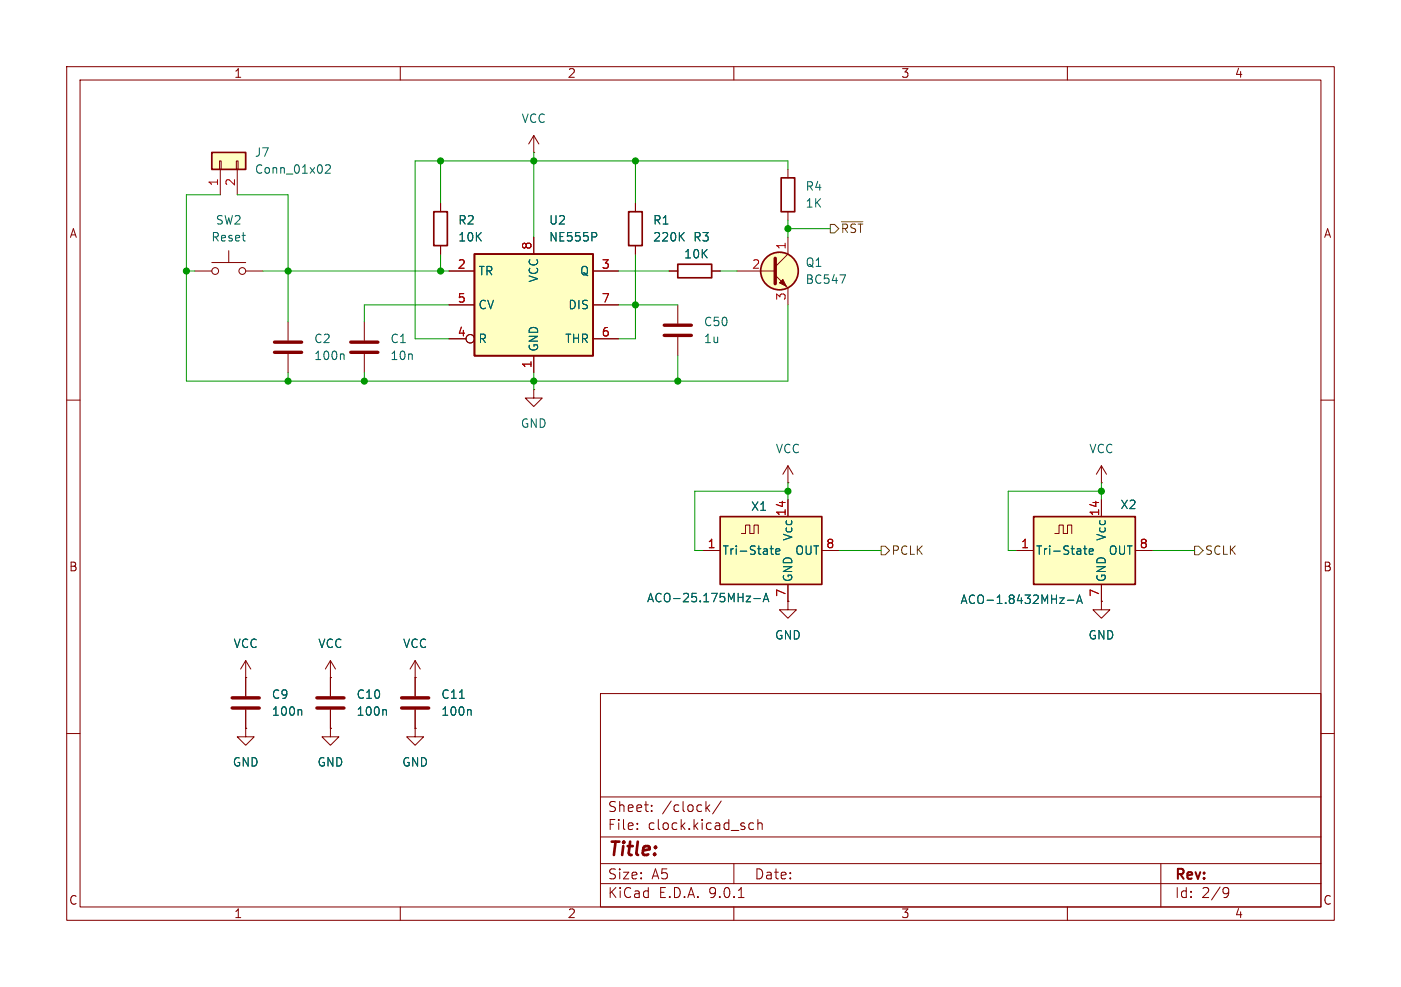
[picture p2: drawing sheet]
<svg xmlns="http://www.w3.org/2000/svg" width="210mm" height="148mm" viewBox="0 0 210 148" stroke-linecap="round" stroke-linejoin="round" font-family="sans-serif">
<g fill="none" stroke="#840000" stroke-width=".15">
<path d="M10 10h190v128h-190zM12 12h186v124h-186zM60 10v2M110 10v2M160 10v2M80 22.9h.1M80 20.3l-.8 1.3M80 20.3l.8 1.3M80 20.3v2.6M118.1 35.6v2.5l-1.9 1.9M118.1 25.4v1.3M118.1 31.8v1.2"/>
<path d="M80 58.4v1.3h1.3l-1.3 1.3-1.3-1.3h1.3M80 58.4h.1M100.3 40.6h1.3M106.7 40.6h1.2M110.5 40.6h5.7M116.2 41.3l1.9 1.9v2.5M10 60h2M165.1 72.4h.1M165.1 69.9l-.8 1.2M165.1 69.9l.8 1.2M165.1 69.9v2.5M198 60h2"/>
<path d="M36.8 99.1v5.3M36.8 99.1l-.7 1.2M36.8 99.1l.8 1.2M49.5 99.1l-.7 1.2M49.5 99.1l.8 1.2M49.5 99.1v5.3M62.2 99.1v5.3M62.2 99.1l-.7 1.2M62.2 99.1l.8 1.2M10 110h2M36.8 101.6h.1M36.8 109.2v1.3h1.3l-1.3 1.3-1.2-1.3h1.2"/>
<path d="M36.8 109.2h.1M36.8 106.4v2.8M49.5 101.6h.1M49.5 109.2v1.3h1.3l-1.3 1.3-1.2-1.3h1.2M49.5 109.2h.1M49.5 106.4v2.8M62.2 101.6h.1M62.2 109.2v1.3h1.3l-1.3 1.3-1.2-1.3h1.2M62.2 109.2h.1M62.2 106.4v2.8M90 104h108v32h-108zM90 119.5h108"/>
<path d="M198 110h2M60 136v2M90 132.5h108M90 129.5h108M90 125.5h108M95.5 124.2v.2M95.5 123.5v.1M97.7 121.5v.2M97.7 120.8v.1M106 121.1l.4 .6M106.4 120.7l-.6 .6M108.1 120.1l-1.3 1.9"/>
<path d="M110 136v2M110 129.5v3M110.7 134.6h.8M112.3 124.1l.2 .3 .5-.1M113 123.5l-.5-.1-.2 .3M113.6 123.5a.37 .37 0 0 1 .7 .1v.8M113.6 122.9v1.5M160 136v2M174 129.5v6.5M183.6 133.1h.3l.2 .1a.99 .99 0 0 1-.3 1.4h-.3M184.2 133.7l-.3 .3h-.3"/>
</g>
<g fill="none" stroke="#840000" stroke-width=".25">
<path d="M101.6 39.6h5.1v2.1h-5.1zM117.1 26.7h2v5.1h-2z"/>
<circle cx="116.8" cy="40.6" r="2.82"/>
</g>
<path d="M116.2 38.7v3.8M34.8 104.6h4.1M34.8 106.2h4.1M47.5 104.6h4.1M47.5 106.2h4.1M60.2 104.6h4.1M60.2 106.2h4.1" fill="none" stroke="#840000" stroke-width=".51"/>
<path d="M125.9 41.2h.8l-.5 1.3M45 106.4l.2 .2v.7M57.7 106.4l.2 .2v.7M68.9 104.7h.7M70.4 106.4l.2 .2v.7" fill="none" stroke="#006464" stroke-width=".15"/>
<circle cx="116.8" cy="40.6" r="2.82" fill="#ffffc2" stroke="#ffffc2" stroke-width=".15"/>
<path d="M116.8 42.4l.5-.5 .6 1z" fill="#840000" stroke="#840000" stroke-width=".15"/>
<path d="M31.7 22.9h5.1v2.5h-5.1z" fill="#ffffc2"/>
<path d="M31.7 22.9h5.1v2.5h-5.1z" fill="none" stroke="#840000" stroke-width=".25"/>
<g fill="none" stroke="#840000" stroke-width=".15">
<path d="M31.7 39.4h5.1M32.9 24.1h.2v1.3h-.2zM33 25.4v3.8M34.3 37.6v1.8M35.4 24.1h.3v1.3h-.3zM35.6 25.4v3.8M29.2 40.6h2.5M36.8 40.6h2.6M43.2 48.3v2.8M43.2 53.1v2.8M54.6 48.3v2.8M54.6 53.1v2.8"/>
<circle cx="32.3" cy="40.6" r=".51"/>
<circle cx="36.3" cy="40.6" r=".51"/>
</g>
<path d="M48.8 24.8l.5-.1 .2 .1v.3l-.8 .9h.8M51.4 53.1l.2 .2v.6" fill="none" stroke="#006464" stroke-width=".15"/>
<path d="M41.1 51.3h4.1M41.1 52.8h4.1M52.6 51.3h4M52.6 52.8h4" fill="none" stroke="#840000" stroke-width=".51"/>
<path d="M71.1 38.1h17.8v15.2h-17.8z" fill="#ffffc2"/>
<path d="M65 31.8h2.1v5h-2.1zM71.1 38.1h17.8v15.2h-17.8z" fill="none" stroke="#840000" stroke-width=".25"/>
<g fill="none" stroke="#840000" stroke-width=".15">
<path d="M66 30.5v1.3M66 36.8v1.3M80 35.6v2.5M67.3 40.6h3.8M67.3 45.7h3.8M67.3 50.8h2.5M80 53.3v2.6M88.9 40.6h3.8M88.9 45.7h3.8M88.9 50.8h3.8M101.6 45.7v2.8M101.6 50.5v2.8"/>
<path d="M118.1 72.4h.1M118.1 69.9l-.8 1.2M118.1 69.9l.8 1.2M118.1 69.9v2.5"/>
<circle cx="70.5" cy="50.8" r=".63"/>
</g>
<path d="M89.3 34.9l.2 .2-.2 .4" fill="none" stroke="#006464" stroke-width=".15"/>
<path d="M99.6 48.8h4M99.6 50.3h4" fill="none" stroke="#840000" stroke-width=".51"/>
<path d="M107.9 77.5h15.3v10.1h-15.3z" fill="#ffffc2"/>
<path d="M94.2 31.8h2.1v5h-2.1zM107.9 77.5h15.3v10.1h-15.3z" fill="none" stroke="#840000" stroke-width=".25"/>
<path d="M95.2 30.5v1.3M95.2 36.8v1.3M118.1 74.9v2.6M105.4 82.6h2.5M111.1 80h.7v-1.3h.6v1.3h.6v-1.3h.7v1.3M118.1 87.6v2.6M123.2 82.6h2.5M165.1 90.2v1.2h1.3l-1.3 1.3-1.3-1.3h1.3M165.1 90.2h.1" fill="none" stroke="#840000" stroke-width=".15"/>
<path d="M102 35.4l.6 .7M102.6 34.9l-.8 .7M113 89.8h1M114.4 90.2l.4-1.2 .4 1.2M114.5 89.9h.6M115.4 82.3h.5M115.6 81.9v1l.3 .2M116.3 82.7l.6-.1-.1-.3h-.3l-.2 .2v.6h.5" fill="none" stroke="#006464" stroke-width=".15"/>
<path d="M154.9 77.5h15.3v10.1h-15.3z" fill="#ffffc2"/>
<path d="M154.9 77.5h15.3v10.1h-15.3z" fill="none" stroke="#840000" stroke-width=".25"/>
<g fill="none" stroke="#840000" stroke-width=".15">
<path d="M66 30.5v1.3M66 36.8v1.3M80 35.6v2.5M95.2 30.5v1.3M95.2 36.8v1.3M67.3 40.6h3.8M67.3 45.7h3.8M67.3 50.8h2.5M80 53.3v2.6M88.9 40.6h3.8M88.9 45.7h3.8M88.9 50.8h3.8"/>
<path d="M100.3 40.6h1.3M106.7 40.6h1.2M118.1 74.9v2.6M165.1 74.9v2.6M105.4 82.6h2.5M118.1 90.2v1.2h1.3l-1.3 1.3-1.3-1.3h1.3M118.1 90.2h.1M118.1 87.6v2.6M123.2 82.6h2.5M152.4 82.6h2.5M158.1 80h.6v-1.3h.7v1.3h.6v-1.3h.7v1.3M165.1 90.2h.1"/>
<path d="M165.1 87.6v2.6M170.2 82.6h2.5M36.8 109.2h.1M36.8 101.6h.1M36.8 101.6v2.8M36.8 106.4v2.8M49.5 101.6h.1M49.5 109.2h.1M49.5 101.6v2.8M49.5 106.4v2.8M62.2 109.2h.1M62.2 101.6h.1"/>
<path d="M62.2 101.6v2.8M62.2 106.4v2.8"/>
<circle cx="70.5" cy="50.8" r=".63"/>
</g>
<g fill="none" stroke="#006464" stroke-width=".15">
<path d="M89.3 34.9l.2 .2-.2 .4M102 35.4l.6 .7M102.6 34.9l-.8 .7M113 89.8h1M114.4 90.2l.4-1.2 .4 1.2M114.5 89.9h.6M115.4 82.3h.5M115.6 81.9v1l.3 .2M116.3 82.7l.6-.1-.1-.3h-.3l-.2 .2v.6h.5M160 90h1M161.4 90.5l.4-1.3 .4 1.3M161.5 90.1h.6"/>
<path d="M162.4 82.3h.5M162.6 81.9v1l.3 .2M163.3 82.7l.6-.1-.1-.3h-.3l-.2 .2v.6h.5M45 106.4l.2 .2v.7M57.7 106.4l.2 .2v.7M68.9 104.7h.7M70.4 106.4l.2 .2v.7"/>
</g>
<path d="M124.5 33.7h.6l.6 .6-.6 .6h-.6zM126.1 33.2h3.2M132.1 81.9h.6l.6 .7-.6 .6h-.6zM179.1 81.9h.6l.6 .7-.6 .6h-.6z" fill="none" stroke="#725600" stroke-width=".15"/>
<g fill="none" stroke="#009600" stroke-width=".15">
<path d="M33 29.2h-5.1v28h90.2v-11.5M35.6 29.2h7.6v19.1M66 24.1v6.4M66 38.1v2.5M80 22.9v12.7M95.2 38.1v12.7h-2.5M95.2 24.1v6.4M118.1 25.4v-1.3h-55.9v26.7h5.1M118.1 33v2.6M118.1 34.3h6.4M27.9 40.6h1.3M39.4 40.6h27.9"/>
<path d="M43.2 55.9v1.3M54.6 55.9v1.3M67.3 45.7h-12.7v2.6M80 55.9v2.5M92.7 45.7h8.9M92.7 40.6h7.6M101.6 53.3v3.9M107.9 40.6h2.6M118.1 73.7h-14v8.9h1.3M118.1 72.4v2.5M165.1 73.7h-14v8.9h1.3M165.1 72.4v2.5"/>
<path d="M125.7 82.6h6.4M172.7 82.6h6.4"/>
</g>
<g fill="#009600" stroke="#009600" stroke-width=".15">
<circle cx="95.2" cy="24.1" r=".46"/>
<circle cx="95.2" cy="45.7" r=".46"/>
<circle cx="101.6" cy="57.2" r=".46"/>
<circle cx="118.1" cy="34.3" r=".46"/>
<circle cx="66" cy="24.1" r=".46"/>
<circle cx="80" cy="24.1" r=".46"/>
<circle cx="43.2" cy="40.6" r=".46"/>
<circle cx="27.9" cy="40.6" r=".46"/>
<circle cx="66" cy="40.6" r=".46"/>
<circle cx="80" cy="57.2" r=".46"/>
<circle cx="54.6" cy="57.2" r=".46"/>
<circle cx="43.2" cy="57.2" r=".46"/>
<circle cx="165.1" cy="73.7" r=".46"/>
<circle cx="118.1" cy="73.7" r=".46"/>
</g>
<text font-size="2.8" fill="#840000" x="91" y="128.9">Title:</text>
<g font-size="2.1" fill="#840000">
<text x="91" y="124.7">File:</text>
<text x="91" y="122">Sheet:</text>
<text x="97.1" y="124.7">clock.kicad_sch</text>
<text x="99.2" y="122">/clock/</text>
<text x="91" y="134.9">KiCad</text>
<text x="91" y="132.1">Size:</text>
<text x="97.7" y="132.1">A5</text>
<text x="98.7" y="134.9">E.D.A.</text>
<text x="106.3" y="134.9">9.0.1</text>
<text x="113" y="132.1">Date:</text>
<text x="176" y="132.3">Rev:</text>
<text x="176" y="134.9">Id:</text>
<text x="180.1" y="134.9">2/9</text>
</g>
<g font-size="1.8" fill="#840000">
<text x="35" y="11.9">1</text>
<text x="85" y="11.9">2</text>
<text x="135" y="11.9">3</text>
<text x="185" y="11.9">4</text>
<text x="10.3" y="35.9">A</text>
<text x="198.4" y="35.9">A</text>
<text x="10.3" y="85.9">B</text>
<text x="198.3" y="85.9">B</text>
<text x="10.3" y="135.9">C</text>
<text x="35" y="137.9">1</text>
<text x="85" y="137.9">2</text>
<text x="135" y="137.9">3</text>
<text x="185" y="137.9">4</text>
<text x="198.3" y="135.9">C</text>
</g>
<g font-size="1.8" fill="#006464">
<text x="38.1" y="23.7">J7</text>
<text x="78.1" y="18.6">VCC</text>
<text x="38.1" y="26.3">Conn_01x02</text>
<text x="120.7" y="28.8">R4</text>
<text x="32.3" y="33.9">SW2</text>
<text x="68.6" y="33.9">R2</text>
<text x="82.2" y="33.9">U2</text>
<text x="97.8" y="33.9">R1</text>
<text x="120.7" y="31.3">1K</text>
<text x="31.6" y="36.4">Reset</text>
<text x="68.6" y="36.4">10K</text>
<text x="71.6" y="41.5">TR</text>
<text x="82.2" y="36.4">NE555P</text>
<text x="86.9" y="41.5">Q</text>
<text x="97.8" y="36.4">220K</text>
<text x="102.4" y="39">10K</text>
<text x="103.8" y="36.4">R3</text>
<text x="120.7" y="40.2">Q1</text>
<text x="71.6" y="46.6">CV</text>
<text x="80.9" y="42.4" transform="rotate(-90 80.9 42.4)">VCC</text>
<text x="85.1" y="46.6">DIS</text>
<text x="120.7" y="42.8">BC547</text>
<text x="47" y="51.7">C2</text>
<text x="58.4" y="51.7">C1</text>
<text x="71.6" y="51.7">R</text>
<text x="80.9" y="52.8" transform="rotate(-90 80.9 52.8)">GND</text>
<text x="84.6" y="51.7">THR</text>
<text x="105.4" y="51.7">1u</text>
<text x="105.4" y="49.1">C50</text>
<text x="47" y="54.2">100n</text>
<text x="58.4" y="54.2">10n</text>
<text x="78" y="64.4">GND</text>
<text x="116.2" y="68.2">VCC</text>
<text x="163.2" y="68.2">VCC</text>
<text x="112.5" y="76.8">X1</text>
<text x="167.9" y="76.6">X2</text>
<text x="108.2" y="83.4">Tri-State</text>
<text x="119" y="81.2" transform="rotate(-90 119 81.2)">Vcc</text>
<text x="119.1" y="83.4">OUT</text>
<text x="155.2" y="83.4">Tri-State</text>
<text x="166" y="81.2" transform="rotate(-90 166 81.2)">Vcc</text>
<text x="166.1" y="83.4">OUT</text>
<text x="119" y="87.4" transform="rotate(-90 119 87.4)">GND</text>
<text x="166" y="87.4" transform="rotate(-90 166 87.4)">GND</text>
<text x="96.9" y="90.5">ACO-25.175MHz-A</text>
<text x="143.9" y="90.8">ACO-1.8432MHz-A</text>
<text x="34.9" y="97.4">VCC</text>
<text x="47.6" y="97.4">VCC</text>
<text x="60.3" y="97.4">VCC</text>
<text x="116.1" y="96.1">GND</text>
<text x="163.1" y="96.1">GND</text>
<text x="40.6" y="105">C9</text>
<text x="40.6" y="107.5">100n</text>
<text x="53.3" y="107.5">100n</text>
<text x="53.3" y="105">C10</text>
<text x="66" y="107.5">100n</text>
<text x="66" y="105">C11</text>
<text x="34.8" y="115.2">GND</text>
<text x="47.5" y="115.2">GND</text>
<text x="60.2" y="115.2">GND</text>
</g>
<g font-size="1.8" fill="#a90000">
<text x="32.8" y="28" transform="rotate(-90 32.8 28)">1</text>
<text x="35.3" y="28" transform="rotate(-90 35.3 28)">2</text>
<text x="68.5" y="40.4">2</text>
<text x="79.8" y="37.5" transform="rotate(-90 79.8 37.5)">8</text>
<text x="90.1" y="40.4">3</text>
<text x="112.6" y="40.4">2</text>
<text x="117.9" y="37.5" transform="rotate(-90 117.9 37.5)">1</text>
<text x="68.5" y="45.5">5</text>
<text x="90.1" y="45.5">7</text>
<text x="117.9" y="45.2" transform="rotate(-90 117.9 45.2)">3</text>
<text x="68.5" y="50.5">4</text>
<text x="90.1" y="50.5">6</text>
<text x="79.8" y="55.3" transform="rotate(-90 79.8 55.3)">1</text>
<text x="117.9" y="77.5" transform="rotate(-90 117.9 77.5)">14</text>
<text x="164.8" y="77.5" transform="rotate(-90 164.8 77.5)">14</text>
<text x="106" y="82.3">1</text>
<text x="123.8" y="82.3">8</text>
<text x="153" y="82.3">1</text>
<text x="170.7" y="82.3">8</text>
<text x="117.9" y="89.6" transform="rotate(-90 117.9 89.6)">7</text>
<text x="164.8" y="89.6" transform="rotate(-90 164.8 89.6)">7</text>
</g>
<g font-size="1.8" fill="#725600">
<text x="125.9" y="35.2">~{RST}</text>
<text x="133.5" y="83.4">PCLK</text>
<text x="180.5" y="83.4">SCLK</text>
</g>
</svg>
